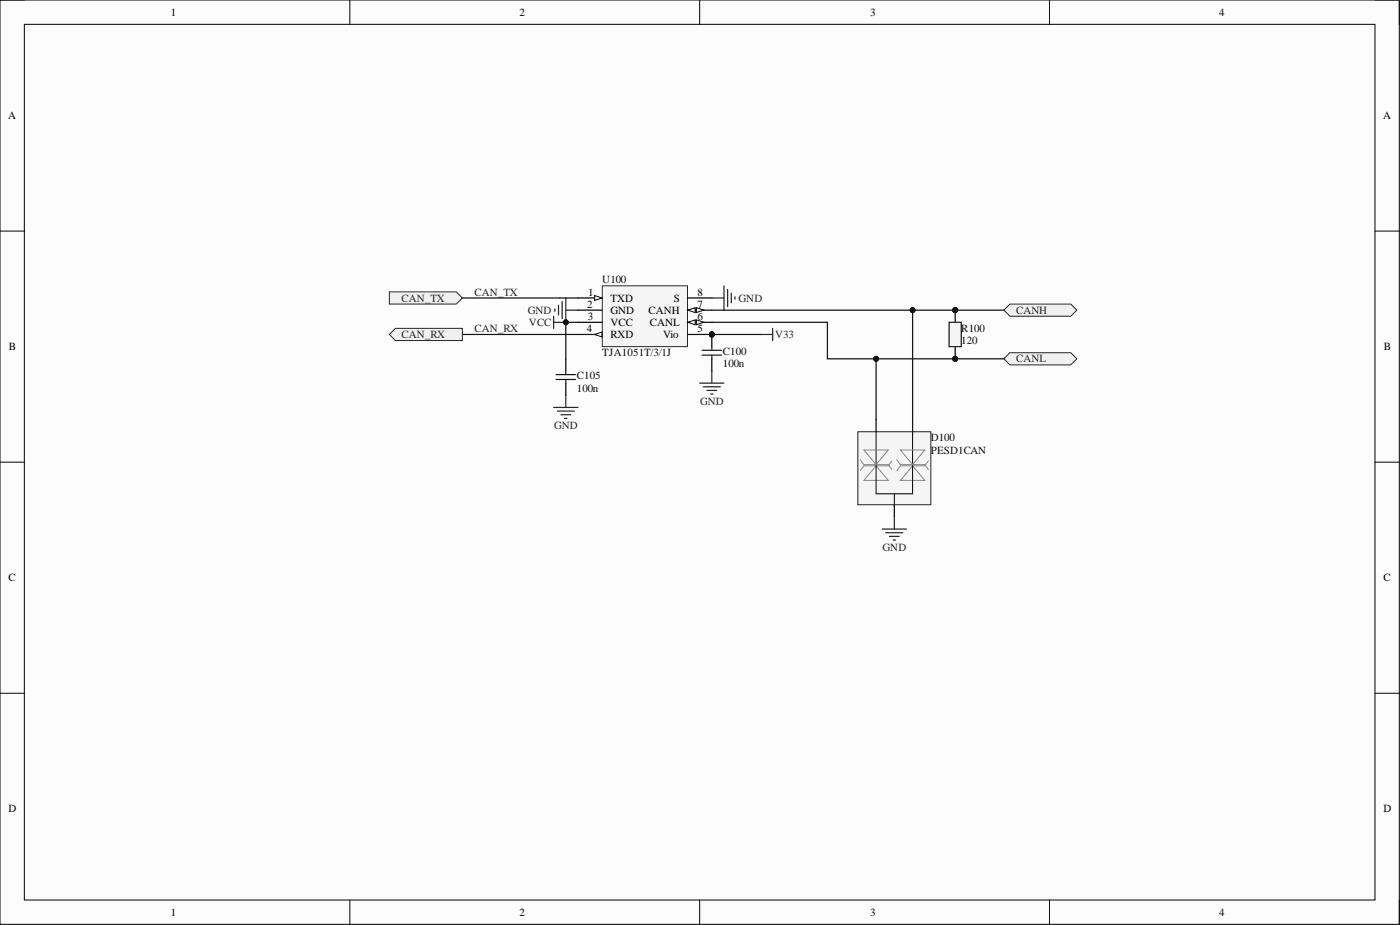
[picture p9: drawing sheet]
<svg xmlns="http://www.w3.org/2000/svg" width="292mm" height="193mm" viewBox="0 0 292 193" stroke-linecap="round" stroke-linejoin="round" font-family="sans-serif">
<path d="M0 0h292v192.8h-292z" fill-rule="evenodd" fill="#fcfcfc"/>
<path d="M0 0h292v192.8h-292z" fill="none" stroke="#000" stroke-width=".21"/>
<path d="M5.1 5.1h281.8v182.7h-281.8z" fill-rule="evenodd" fill="#fcfcfc"/>
<g fill="none" stroke="#000" stroke-width=".21">
<path d="M0 0h5.1M5.1 5.1h281.8v182.7h-281.8zM73 0v5.1M146 0v5.1M219 0v5.1M286.9 0h5.1v5.1M0 48.2h5.1M286.9 48.2h5.1M0 96.4h5.1M286.9 96.4h5.1M0 144.6h5.1M286.9 144.6h5.1"/>
<path d="M73 187.8v5M146 187.8v5M219 187.8v5M292 187.8v5"/>
</g>
<path d="M179 90.1h15.2v15.2h-15.2z" fill-rule="evenodd" fill="#f5f5f5"/>
<path d="M179 90.1h15.2v15.2h-15.2z" fill="none" stroke="#262626" stroke-width=".21"/>
<path d="M182.8 87.5v2.6M190.4 87.5v2.6M186.6 105.3v2.5" fill="none" stroke="#000" stroke-width=".25"/>
<path d="M179.5 95.9l.8 1h5l.8 1M180.3 93.9h5l-2.5 3zM182.8 97.2l2.5 3h-5zM186.1 96.2l-.8 1h-5l-.8 1M187.1 95.9l.8 1h5l.8 1M187.9 93.9h5l-2.5 3zM190.4 97.2l2.5 3h-5zM193.7 96.2l-.8 1h-5l-.8 1" fill="none" stroke="#858585" stroke-width=".21"/>
<path d="M182.8 90.1v12.9h7.6v-12.9M186.6 103v2.8" fill="none" stroke="#000" stroke-width=".21"/>
<path d="M184.1 110.4h5M184.8 111.1h3.6M185.6 111.9h2M186.3 112.7h.6M186.6 107.8v2.6" fill="none" stroke="#262626" stroke-width=".25"/>
<circle cx="148.5" cy="69.8" r=".51" fill="#0e0e0e"/>
<circle cx="148.5" cy="69.8" r=".51" fill="none" stroke="#0e0e0e" stroke-width=".21"/>
<path d="M125.7 59.6h17.7v12.7h-17.7z" fill-rule="evenodd" fill="#f5f5f5"/>
<path d="M125.7 59.6h17.7v12.7h-17.7z" fill="none" stroke="#262626" stroke-width=".21"/>
<path d="M120.6 62.2h5" fill="none" stroke="#000" stroke-width=".25"/>
<path d="M124.1 61.7l1.5 .5-1.5 .5z" fill="#fbfbfb"/>
<path d="M124.1 61.7l1.5 .5-1.5 .5z" fill="none" stroke="#000" stroke-width=".21"/>
<path d="M120.6 64.7h5M120.6 67.2h5M143.5 69.8h5" fill="none" stroke="#000" stroke-width=".25"/>
<circle cx="148.5" cy="69.8" r=".51" fill="#0e0e0e"/>
<circle cx="148.5" cy="69.8" r=".51" fill="none" stroke="#0e0e0e" stroke-width=".21"/>
<path d="M120.6 69.8h5" fill="none" stroke="#000" stroke-width=".25"/>
<path d="M124.1 69.8l1.5-.5v1z" fill="#fbfbfb"/>
<path d="M124.1 69.8l1.5-.5v1z" fill="none" stroke="#000" stroke-width=".21"/>
<path d="M143.5 67.2h5" fill="none" stroke="#000" stroke-width=".25"/>
<path d="M143.5 67.2l1.5-.5v1z" fill="#fbfbfb"/>
<path d="M143.5 67.2l1.5-.5v1z" fill="none" stroke="#000" stroke-width=".21"/>
<path d="M145.3 66.7l1.5 .5-1.5 .5z" fill="#fbfbfb"/>
<path d="M145.3 66.7l1.5 .5-1.5 .5z" fill="none" stroke="#000" stroke-width=".21"/>
<path d="M143.5 64.7h5" fill="none" stroke="#000" stroke-width=".25"/>
<path d="M143.5 64.7l1.5-.5v1z" fill="#fbfbfb"/>
<path d="M143.5 64.7l1.5-.5v1z" fill="none" stroke="#000" stroke-width=".21"/>
<path d="M145.3 64.2l1.5 .5-1.5 .5z" fill="#fbfbfb"/>
<path d="M145.3 64.2l1.5 .5-1.5 .5z" fill="none" stroke="#000" stroke-width=".21"/>
<path d="M143.5 62.2h5" fill="none" stroke="#000" stroke-width=".25"/>
<g fill="none" stroke="#262626" stroke-width=".25">
<path d="M115.5 66v2.5M115.8 64.4v.6M116.5 63.7v2M117.3 62.9v3.6M118.1 62.2v5h-2.6M118.1 64.7h2.5M146 79.9h5.1M148.5 77.4v2.5M115.5 85h5.1M116.3 85.8h3.5M117 86.5h2.1M117.8 87.3h.5"/>
<path d="M118.1 82.5v2.5M146.7 80.7h3.6M147.5 81.4h2M148.3 82.2h.5"/>
</g>
<circle cx="118.1" cy="67.2" r=".51" fill="#0e0e0e"/>
<circle cx="118.1" cy="67.2" r=".51" fill="none" stroke="#0e0e0e" stroke-width=".21"/>
<path d="M151.1 59.6v5.1M148.5 62.2h2.6M151.8 60.4v3.5M152.6 61.1v2.1M153.3 61.9v.5" fill="none" stroke="#262626" stroke-width=".25"/>
<circle cx="199.3" cy="74.9" r=".51" fill="#0e0e0e"/>
<circle cx="199.3" cy="74.9" r=".51" fill="none" stroke="#0e0e0e" stroke-width=".21"/>
<circle cx="199.3" cy="64.7" r=".51" fill="#0e0e0e"/>
<circle cx="199.3" cy="64.7" r=".51" fill="none" stroke="#0e0e0e" stroke-width=".21"/>
<path d="M199.3 72.3v2.6" fill="none" stroke="#000" stroke-width=".25"/>
<circle cx="199.3" cy="74.9" r=".51" fill="#0e0e0e"/>
<circle cx="199.3" cy="74.9" r=".51" fill="none" stroke="#0e0e0e" stroke-width=".21"/>
<path d="M199.3 64.7v2.5" fill="none" stroke="#000" stroke-width=".25"/>
<circle cx="199.3" cy="64.7" r=".51" fill="#0e0e0e"/>
<circle cx="199.3" cy="64.7" r=".51" fill="none" stroke="#0e0e0e" stroke-width=".21"/>
<path d="M198 67.2h2.6v5.1h-2.6z" fill-rule="evenodd" fill="#f5f5f5"/>
<path d="M198 67.2h2.6v5.1h-2.6z" fill="none" stroke="#1c1c1c" stroke-width=".25"/>
<path d="M158.7 69.8h2.5M161.2 68.5v2.5" fill="none" stroke="#262626" stroke-width=".25"/>
<path d="M81.2 60.9h14l1.3 1.3-1.3 1.2h-14z" fill-rule="evenodd" fill="#f0f0f0"/>
<path d="M81.2 60.9h14l1.3 1.3-1.3 1.2h-14z" fill="none" stroke="#262626" stroke-width=".21"/>
<path d="M81.2 69.8l1.3-1.3h14v2.5h-14z" fill-rule="evenodd" fill="#f0f0f0"/>
<path d="M81.2 69.8l1.3-1.3h14v2.5h-14z" fill="none" stroke="#262626" stroke-width=".21"/>
<path d="M209.4 64.7l1.3-1.3h12.7l1.3 1.3-1.3 1.3h-12.7z" fill-rule="evenodd" fill="#f0f0f0"/>
<path d="M209.4 64.7l1.3-1.3h12.7l1.3 1.3-1.3 1.3h-12.7z" fill="none" stroke="#262626" stroke-width=".21"/>
<path d="M209.4 74.9l1.3-1.3h12.7l1.3 1.3-1.3 1.2h-12.7z" fill-rule="evenodd" fill="#f0f0f0"/>
<path d="M209.4 74.9l1.3-1.3h12.7l1.3 1.3-1.3 1.2h-12.7z" fill="none" stroke="#262626" stroke-width=".21"/>
<circle cx="148.5" cy="69.8" r=".51" fill="#0e0e0e"/>
<circle cx="148.5" cy="69.8" r=".51" fill="none" stroke="#0e0e0e" stroke-width=".21"/>
<path d="M148.5 69.8v2.5" fill="none" stroke="#000" stroke-width=".25"/>
<circle cx="148.5" cy="69.8" r=".51" fill="#0e0e0e"/>
<circle cx="148.5" cy="69.8" r=".51" fill="none" stroke="#0e0e0e" stroke-width=".21"/>
<path d="M148.5 74.9v2.5" fill="none" stroke="#000" stroke-width=".25"/>
<path d="M146.5 74.1h4M146.5 73.1h4M148.5 72.3v.8M148.5 74.1v.8" fill="none" stroke="#1c1c1c" stroke-width=".25"/>
<path d="M96.5 69.8h20.3M96.5 62.2h20.3M120.6 67.2h-2.5v7.7" fill="none" stroke="#0e0e0e" stroke-width=".25"/>
<circle cx="118.1" cy="67.2" r=".51" fill="#0e0e0e"/>
<circle cx="118.1" cy="67.2" r=".51" fill="none" stroke="#0e0e0e" stroke-width=".21"/>
<path d="M148.5 69.8h10.2" fill="none" stroke="#0e0e0e" stroke-width=".25"/>
<circle cx="148.5" cy="69.8" r=".51" fill="#0e0e0e"/>
<circle cx="148.5" cy="69.8" r=".51" fill="none" stroke="#0e0e0e" stroke-width=".21"/>
<path d="M199.3 64.7h10.1" fill="none" stroke="#0e0e0e" stroke-width=".25"/>
<circle cx="199.3" cy="64.7" r=".51" fill="#0e0e0e"/>
<circle cx="199.3" cy="64.7" r=".51" fill="none" stroke="#0e0e0e" stroke-width=".21"/>
<path d="M190.4 64.7v22.8" fill="none" stroke="#0e0e0e" stroke-width=".25"/>
<circle cx="190.4" cy="64.7" r=".51" fill="#0e0e0e"/>
<circle cx="190.4" cy="64.7" r=".51" fill="none" stroke="#0e0e0e" stroke-width=".21"/>
<path d="M182.8 74.9v12.6" fill="none" stroke="#0e0e0e" stroke-width=".25"/>
<circle cx="182.8" cy="74.9" r=".51" fill="#0e0e0e"/>
<circle cx="182.8" cy="74.9" r=".51" fill="none" stroke="#0e0e0e" stroke-width=".21"/>
<path d="M118.1 74.9v2.5M118.1 79.9v2.6" fill="none" stroke="#000" stroke-width=".25"/>
<path d="M116 79.2h4.1M116 78.1h4.1M118.1 77.4v.7M118.1 79.2v.7" fill="none" stroke="#1c1c1c" stroke-width=".25"/>
<path d="M148.5 67.2h24.1v7.7h36.8" fill="none" stroke="#0e0e0e" stroke-width=".25"/>
<circle cx="182.8" cy="74.9" r=".51" fill="#0e0e0e"/>
<circle cx="182.8" cy="74.9" r=".51" fill="none" stroke="#0e0e0e" stroke-width=".21"/>
<circle cx="199.3" cy="74.9" r=".51" fill="#0e0e0e"/>
<circle cx="199.3" cy="74.9" r=".51" fill="none" stroke="#0e0e0e" stroke-width=".21"/>
<path d="M148.5 64.7h50.8" fill="none" stroke="#0e0e0e" stroke-width=".25"/>
<circle cx="190.4" cy="64.7" r=".51" fill="#0e0e0e"/>
<circle cx="190.4" cy="64.7" r=".51" fill="none" stroke="#0e0e0e" stroke-width=".21"/>
<circle cx="199.3" cy="64.7" r=".51" fill="#0e0e0e"/>
<circle cx="199.3" cy="64.7" r=".51" fill="none" stroke="#0e0e0e" stroke-width=".21"/>
<path d="M116.8 62.2h3.8M116.8 69.8h3.8" fill="none" stroke="#0e0e0e" stroke-width=".25"/>
<g font-size="2.3">
<text x="35.6" y="3.3">1</text>
<text x="108.4" y="3.3">2</text>
<text x="181.5" y="3.3">3</text>
<text x="254.4" y="3.3">4</text>
<text x="1.7" y="24.9">A</text>
<text x="288.6" y="24.9">A</text>
<text x="122.5" y="64.2">2</text>
<text x="122.7" y="61.7">1</text>
<text x="127.4" y="62.9">TXD</text>
<text x="127.4" y="65.5">GND</text>
<text x="135.3" y="65.5">CANH</text>
<text x="140.6" y="62.9">S</text>
<text x="145.6" y="64.2">7</text>
<text x="145.6" y="61.7">8</text>
<text x="122.5" y="69.3">4</text>
<text x="122.6" y="66.7">3</text>
<text x="127.4" y="68">VCC</text>
<text x="127.4" y="70.5">RXD</text>
<text x="135.6" y="68">CANL</text>
<text x="138.4" y="70.5">Vio</text>
<text x="145.6" y="69.3">5</text>
<text x="145.6" y="66.7">6</text>
<text x="1.9" y="73.1">B</text>
<text x="288.7" y="73.1">B</text>
<text x="1.8" y="121.3">C</text>
<text x="288.7" y="121.3">C</text>
<text x="1.8" y="169.5">D</text>
<text x="288.7" y="169.5">D</text>
<text x="35.6" y="191.1">1</text>
<text x="108.4" y="191.1">2</text>
<text x="181.5" y="191.1">3</text>
<text x="254.4" y="191.1">4</text>
</g>
<g font-size="2.3" fill="#0e0e0e">
<text x="125.7" y="59.1">U100</text>
<text x="200.6" y="69.3">R100</text>
<text x="200.6" y="71.8">120</text>
<text x="125.7" y="74.3">TJA1051T/3/1J</text>
<text x="150.8" y="74.1">C100</text>
<text x="150.8" y="76.6">100n</text>
<text x="120.3" y="79.2">C105</text>
<text x="120.3" y="81.7">100n</text>
<text x="194.2" y="92.1">D100</text>
<text x="194.2" y="94.6">PESD1CAN</text>
</g>
<g font-size="2.3" fill="#262626">
<text x="83.8" y="62.9">CAN_TX</text>
<text x="99" y="61.7">CAN_TX</text>
<text x="110.1" y="65.5">GND</text>
<text x="154.1" y="62.9">GND</text>
<text x="212" y="65.5">CANH</text>
<text x="83.8" y="70.5">CAN_RX</text>
<text x="99" y="69.3">CAN_RX</text>
<text x="110.4" y="68">VCC</text>
<text x="161.7" y="70.5">V33</text>
<text x="212" y="75.6">CANL</text>
<text x="115.6" y="89.6">GND</text>
<text x="146.1" y="84.5">GND</text>
<text x="184.1" y="114.9">GND</text>
</g>
</svg>
